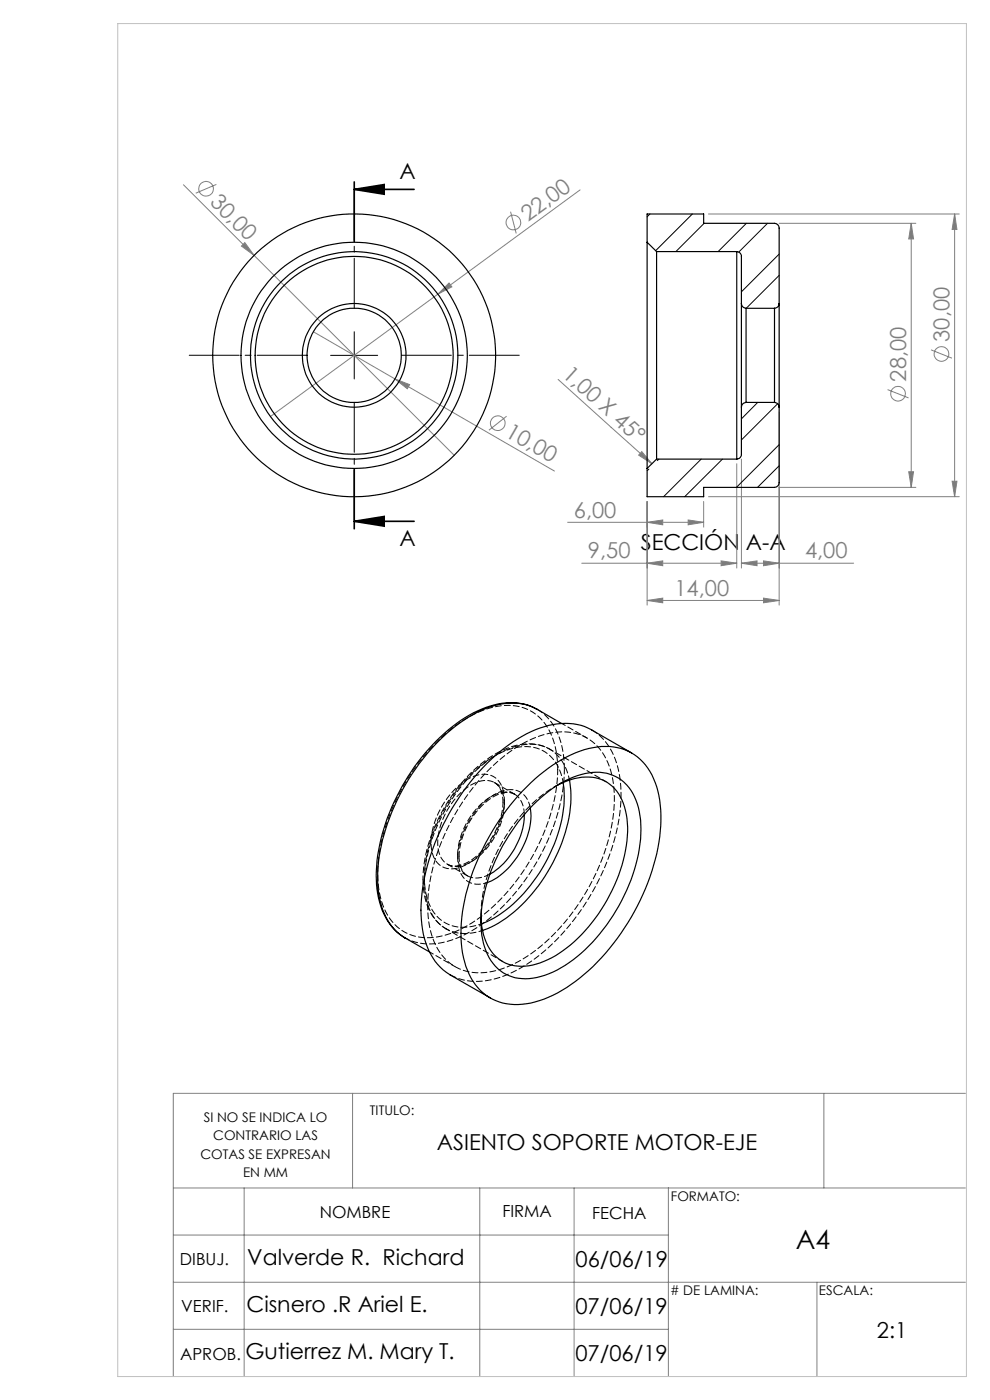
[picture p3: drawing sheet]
<svg xmlns="http://www.w3.org/2000/svg" width="210mm" height="297mm" viewBox="0 0 210 297" stroke-linecap="round" stroke-linejoin="round" font-family="sans-serif">
<g fill="none" stroke="#808080" stroke-width=".21">
<path d="M38.9 39.2l15 15M45.9 39.1l-4.4 1.9M51.9 51.5l2 2.7-2.7-2zM53.9 54.2l42.4 42.4M108.3 44.9l1.2 4.6M123 40.3l-30.1 22.1M150.3 45.4h53.2M165.3 47.4h29M193.3 47.4v56M193.3 47.4l.5 3.3h-1zM202.5 45.4l.5 3.3h-1zM202.5 45.4v60"/>
<path d="M66.5 70.4l51.1 29.5M92.9 62.4l-35.5 26M95.2 60l.6 .9-2.9 1.5zM197.5 74.2l4.4 1.8M83.8 80.4l3.1 1.2-.5 .9zM107.5 88.3l-3.8 3M118.4 80.5l19.9 17.9M136.1 95.8l2.2 2.6-2.8-1.8zM156.3 98.4v22.1M157.3 97.4v23.1M165.3 87.4v41M188.3 82.7l4.4 1.7"/>
<path d="M120.4 110.8h28.9M123.4 119.5h32.9M137.3 119.5l3.3-.5v1zM137.3 110.8l3.3-.5v1zM137.3 106.4v22M146 110.3l3.3 .5-3.3 .5zM149.3 106.4v5.4M150.3 105.4h53.2M153 119l3.3 .5-3.3 .5zM157.3 119.5l3.3-.5v1zM157.3 119.5h23.8M162 119l3.3 .5-3.3 .5z"/>
<path d="M165.3 103.4h29M192.8 100.1h1l-.5 3.3zM202 102.1h1l-.5 3.3zM137.3 127.4l3.3-.5v1zM137.3 127.4h28M162 126.9l3.3 .5-3.3 .5zM74.8 231.9v20.1M174.8 231.9v20.1M204.8 231.9h-168v60.1M36.8 252h168M51.8 252v40M101.8 252v40"/>
<path d="M121.8 252v40M141.8 252v40M36.8 262h105M36.8 272h168M173.3 272v20M36.8 282h105"/>
<circle cx="43.7" cy="40" r="1.56"/>
<circle cx="108.9" cy="47.2" r="1.56"/>
<circle cx="199.7" cy="75.1" r="1.55"/>
<circle cx="105.6" cy="89.8" r="1.56"/>
<circle cx="190.5" cy="83.5" r="1.55"/>
</g>
<path d="M75.1 38.6v12.7M75.1 40.2h12.7M75.1 40.2l6.4-1v2zM75.1 99.5v12.7M75.1 110.6h12.7M75.1 110.6l6.4-1v2z" fill="none" stroke="#000" stroke-width=".35"/>
<path d="M65.1 75.4h-25M75.1 65.4v-25M85.1 75.4h25M75.1 85.4v25" fill="none" stroke="#000" stroke-width=".21" stroke-dasharray="15.2 1.3 1.3 1.3" stroke-dashoffset="4.6"/>
<path d="M70.1 75.4h10M75.1 70.4v10" fill="none" stroke="#000" stroke-width=".21"/>
<path d="M25 5h180v287h-180z" fill="none" stroke="#c0c0c0" stroke-width=".21"/>
<path d="M75.1 40.2l6.4-1v2zM75.1 110.6l6.4-1v2z" fill="#000"/>
<g fill="#808080">
<path d="M51.9 51.5l2 2.7-2.7-2z"/>
<path d="M136.1 95.8l2.2 2.6-2.8-1.8z"/>
<path d="M95.2 60l.6 .9-2.9 1.5z"/>
<path d="M83.8 80.4l3.1 1.2-.5 .9z"/>
<path d="M137.3 119.5l3.3-.5v1zM153 119l3.3 .5-3.3 .5zM137.3 127.4l3.3-.5v1zM162 126.9l3.3 .5-3.3 .5zM157.3 119.5l3.3-.5v1zM162 119l3.3 .5-3.3 .5z"/>
<path d="M202 102.1h1l-.5 3.3zM202.5 45.4l.5 3.3h-1z"/>
<path d="M193.3 47.4l.5 3.3h-1zM192.8 100.1h1l-.5 3.3z"/>
<path d="M137.3 110.8l3.3-.5v1zM146 110.3l3.3 .5-3.3 .5z"/>
</g>
<g fill="none" stroke="#000" stroke-width=".25">
<path d="M137.3 51.4v-6h12v2h15a1.02 1.02 0 0 1 1 1v16M137.3 51.4v48M137.3 51.4l2 2M139.3 53.4v44M139.3 53.4h17M156.3 53.4a1.02 1.02 0 0 1 1 1v10M156.3 53.4v44M157.3 64.4a1.02 1.02 0 0 0 1 1M157.3 64.4v22M158.3 65.4v20M158.3 65.4h6M164.3 65.4v20"/>
<path d="M165.3 64.4a1.02 1.02 0 0 1-1 1M165.3 64.4v22M139.3 97.4l-2 2M139.3 97.4h17M157.3 86.4v10a1.02 1.02 0 0 1-1 1M158.3 85.4a1.02 1.02 0 0 0-1 1M158.3 85.4h6M164.3 85.4a1.02 1.02 0 0 1 1 1M165.3 86.4v16a1.02 1.02 0 0 1-1 1h-15v2h-12v-6M113.9 150.5a12.9 12.9 0 0 0-11.7-.1 36.5 36.5 0 0 0-15.7 14.3 41.4 41.4 0 0 0-6.7 21 15.9 15.9 0 0 0 4.4 12l1.7 1.2M119.1 153.5l-5.2-3a12.3 12.3 0 0 0-10.8-.2 35.8 35.8 0 0 0-15.6 13.8 41.8 41.8 0 0 0-7.4 22.1 15.2 15.2 0 0 0 4.1 11.5l1.7 1.3 5.2 3M134 159.7l-8.5-4.8a13 13 0 0 0-11-.5 36.8 36.8 0 0 0-16.4 13.7 46.2 46.2 0 0 0-8.8 23.8 18.9 18.9 0 0 0 3 12.1l1.7 1.7 1.5 1.1 8.5 4.9"/>
<path d="M110.8 167.8a30.4 30.4 0 0 1 14.1-9 11.4 11.4 0 0 1 11.5 2.9 16.6 16.6 0 0 1 3.8 11.2 44.4 44.4 0 0 1-8.5 25.1 38.6 38.6 0 0 1-15.4 13.6 13.8 13.8 0 0 1-11.9 .3 12.3 12.3 0 0 1-6.1-8.7 33.5 33.5 0 0 1 2-18.4 51.7 51.7 0 0 1 10.5-17zM111.2 172.8a15.3 15.3 0 0 1-7.3 12.7M112.5 171.4a15.5 15.5 0 0 1-3.8 11.7 12.6 12.6 0 0 1-5.4 4.2M113.1 170.7a21.5 21.5 0 0 1 12.6-6.8 8.7 8.7 0 0 1 9.5 6.6 24.7 24.7 0 0 1-1 15.1 38.2 38.2 0 0 1-14.4 19.2 13.7 13.7 0 0 1-11.2 2.4 9.7 9.7 0 0 1-6.2-7.9 30.1 30.1 0 0 1 3.7-18.9 40.3 40.3 0 0 1 7-9.7zM118.3 166.6a11.8 11.8 0 0 1 9.3-1.2 9 9 0 0 1 5.3 7.4 27.9 27.9 0 0 1-3.6 17.1 30.7 30.7 0 0 1-13.2 13.7 10.4 10.4 0 0 1-9.5 .4 10.1 10.1 0 0 1-4.5-8.2l-.1-1.1M119.5 166a27.1 27.1 0 0 1-3.9 17.1 29.5 29.5 0 0 1-12.3 12.4l-1.2 .5M120.8 165.5a27.5 27.5 0 0 1-3.5 17.4 31.4 31.4 0 0 1-13.2 13.8l-1.8 .7"/>
<circle cx="75.1" cy="75.4" r="21"/>
<circle cx="75.1" cy="75.4" r="24"/>
<circle cx="75.1" cy="75.4" r="30"/>
<circle cx="75.1" cy="75.4" r="11"/>
<circle cx="75.1" cy="75.4" r="10"/>
<circle cx="75.1" cy="75.4" r="22"/>
</g>
<g fill="none" stroke="#000" stroke-width=".21">
<path d="M137.9 45.4l-.6 .6M146.9 45.4l-7.8 7.8M149.4 47.4l-6 6M158.3 47.4l-6 6M162.8 47.4l-6.1 6.1M165.3 53.9l-8 8M165.3 58.4l-7 7M137.7 99.5l-.4 .4M139.8 97.4l-.4 .3M148.7 97.4l-7.9 8M153.2 97.4l-8 8M160.7 85.4l-3.4 3.5"/>
<path d="M165 85.7l-7.7 7.6M165.3 94.3l-9.1 9.1M165.3 98.8l-4.6 4.6"/>
</g>
<path d="M125.5 154.8a13.3 13.3 0 0 1 6 10.1 38.5 38.5 0 0 1-4.8 22.3 43.9 43.9 0 0 1-16.9 18.5 15.6 15.6 0 0 1-13.1 1.7l-1.2-.6M119.7 163.3a15.4 15.4 0 0 0-4.1-11.6l-1.7-1.3" fill="none" stroke="#000" stroke-width=".21" stroke-dasharray="1.3 .6" stroke-dashoffset="-.1"/>
<path d="M124.5 156.6l-5.4-3.1M119.5 166a8.4 8.4 0 0 0-6.3-7.5 13.9 13.9 0 0 0-10.7 3.5 33.3 33.3 0 0 0-12.5 24.1M128.6 165.8l-12-6.9M90 186.9a34.8 34.8 0 0 1 13.3-25.4 14.3 14.3 0 0 1 11-3.5 8.6 8.6 0 0 1 6.5 7.5M94.6 197l12 7M102 193.9l.1 .8M91.1 202l5.4 3.1" fill="none" stroke="#000" stroke-width=".21" stroke-dasharray="1.3 .6" stroke-dashoffset=".4"/>
<path d="M118.3 166.6a33.8 33.8 0 0 0-14.9 19.1 27.2 27.2 0 0 0-1.4 8.2M85.9 198.9a12.2 12.2 0 0 0 10.8 .2 36.2 36.2 0 0 0 16.4-14.9 41.3 41.3 0 0 0 6.6-20.9M89.7 186.5a12.1 12.1 0 0 0 4.2 10.1l.7 .4M97.1 181.2a5.5 5.5 0 0 0 1.5 4.2" fill="none" stroke="#000" stroke-width=".21" stroke-dasharray="1.3 .6" stroke-dashoffset=".3"/>
<path d="M116.6 158.9a10.3 10.3 0 0 0-9.4 0 30.7 30.7 0 0 0-14.5 15.4 29.9 29.9 0 0 0-3 12.2M107 169.8a5 5 0 0 0-3.4-5.5 8.1 8.1 0 0 0-6.7 2.7 16.7 16.7 0 0 0-5.4 13.1 4.4 4.4 0 0 0 6.5 3.7 16.7 16.7 0 0 0 8.9-12.6l.1-1.4M90.7 192.2a43.3 43.3 0 0 1 10.5-26.1 30.5 30.5 0 0 1 14.4-10.3 10.5 10.5 0 0 1 12.1 3.8 19.4 19.4 0 0 1 2.4 13.1 44.9 44.9 0 0 1-18.2 30.1 17.3 17.3 0 0 1-12.3 3.4 10.4 10.4 0 0 1-8.1-8.1l-.6-2.8-.2-3.1M102.4 197.4a9.3 9.3 0 0 1-7.8-.4M103.3 187.2a4.3 4.3 0 0 1-6.1-3.9l-.1-1.3" fill="none" stroke="#000" stroke-width=".21" stroke-dasharray="1.3 .6" stroke-dashoffset=".5"/>
<path d="M109.2 168.5h.1M94.6 197h.1M97.1 182a17 17 0 0 1 8.3-13.7 4.6 4.6 0 0 1 6.2 .9l.5 .9 .4 1.3M99.1 185.8a4.7 4.7 0 0 0 4.8-.4" fill="none" stroke="#000" stroke-width=".21" stroke-dasharray="1.3 .6"/>
<path d="M104.9 166a4.5 4.5 0 0 1 1.8 4.2M106.7 170.2a15.9 15.9 0 0 1-8 13 4 4 0 0 1-3.8 .2M107 170.6a15.2 15.2 0 0 1-8.2 12.8 4 4 0 0 1-5.9-3.4 14.9 14.9 0 0 1 8.1-14 4 4 0 0 1 5.9 3.4l.1 1.2M109.2 168.5a5.7 5.7 0 0 0-6.1 1.2 15.8 15.8 0 0 0-6 11.5M118.3 163.3a41.9 41.9 0 0 1-10.3 25.5 28.6 28.6 0 0 1-14.2 9.7 10.1 10.1 0 0 1-12.9-7.4 28.6 28.6 0 0 1 1.3-17.1 42.7 42.7 0 0 1 16.1-21.2 15.9 15.9 0 0 1 12-2.9 10.4 10.4 0 0 1 7.5 8.5l.4 2.8 .1 2.1M97.4 181.6a15.9 15.9 0 0 1 8-13 4 4 0 0 1 3.8-.1M99.2 185.8a4.5 4.5 0 0 1-1.8-4.2" fill="none" stroke="#000" stroke-width=".21" stroke-dasharray="1.3 .6" stroke-dashoffset=".2"/>
<path d="M119 166.1l-1.4 .8M102 193.9v1.6" fill="none" stroke="#000" stroke-width=".21" stroke-dasharray="1.3 .6" stroke-dashoffset=".8"/>
<path d="M109.2 168.5l-4.3-2.5M111.2 172.8a4.9 4.9 0 0 0-2-4.3M94.9 183.4l4.3 2.4" fill="none" stroke="#000" stroke-width=".21" stroke-dasharray="1.3 .6" stroke-dashoffset=".1"/>
<path d="M90 186.1a11.3 11.3 0 0 0 3.5 9.1 8.7 8.7 0 0 0 8.7 .8M94.6 197a10 10 0 0 1-4.5-8.2l-.1-1.9" fill="none" stroke="#000" stroke-width=".21" stroke-dasharray="1.3 .6" stroke-dashoffset=".6"/>
<text font-size="5.6" x="168.8" y="264.9">A4</text>
<g font-size="4.7">
<text x="84.7" y="38.1">A</text>
<text x="84.7" y="115.9">A</text>
<text x="135.9" y="116.6">SECCIÓN A-A</text>
<text x="92.7" y="243.9">ASIENTO SOPORTE MOTOR-EJE</text>
<text x="52.4" y="268.4">Valverde R. Richard</text>
<text x="122.1" y="268.8">06/06/19</text>
<text x="52.3" y="278.4">Cisnero .R Ariel E.</text>
<text x="122.1" y="278.8">07/06/19</text>
<text x="186" y="283.8">2:1</text>
<text x="52.1" y="288.3">Gutierrez M. Mary T.</text>
<text x="122.1" y="288.8">07/06/19</text>
</g>
<g font-size="4.7" fill="#808080">
<text x="44.3" y="43.1" transform="rotate(45 44.3 43.1)">30,00</text>
<text x="112" y="47.1" transform="rotate(-36 112 47.1)">22,00</text>
<text x="201.4" y="72.5" transform="rotate(-90 201.4 72.5)">30,00</text>
<text x="119.1" y="79.7" transform="rotate(42 119.1 79.7)">1,00 X 45°</text>
<text x="192.2" y="80.9" transform="rotate(-90 192.2 80.9)">28,00</text>
<text x="107" y="92.5" transform="rotate(30 107 92.5)">10,00</text>
<text x="121.7" y="109.8">6,00</text>
<text x="124.7" y="118.5">9,50</text>
<text x="170.8" y="118.5">4,00</text>
<text x="143" y="126.4">14,00</text>
</g>
<g font-size="3.5">
<text x="67.8" y="258.4">NOMBRE</text>
<text x="106.6" y="258.3">FIRMA</text>
<text x="125.6" y="258.5">FECHA</text>
<text x="38.2" y="268.4">DIBUJ.</text>
<text x="38.5" y="278.4">VERIF.</text>
<text x="38.2" y="288.5">APROB.</text>
</g>
<g font-size="2.8">
<text x="43.2" y="238.1">SI NO SE INDICA LO</text>
<text x="78.5" y="236.5">TITULO:</text>
<text x="42.5" y="245.8">COTAS SE EXPRESAN</text>
<text x="45.2" y="241.9">CONTRARIO LAS</text>
<text x="51.6" y="249.6">EN MM</text>
<text x="142.3" y="254.8">FORMATO:</text>
<text x="142.1" y="274.7"># DE LAMINA:</text>
<text x="173.7" y="274.6">ESCALA:</text>
</g>
</svg>
